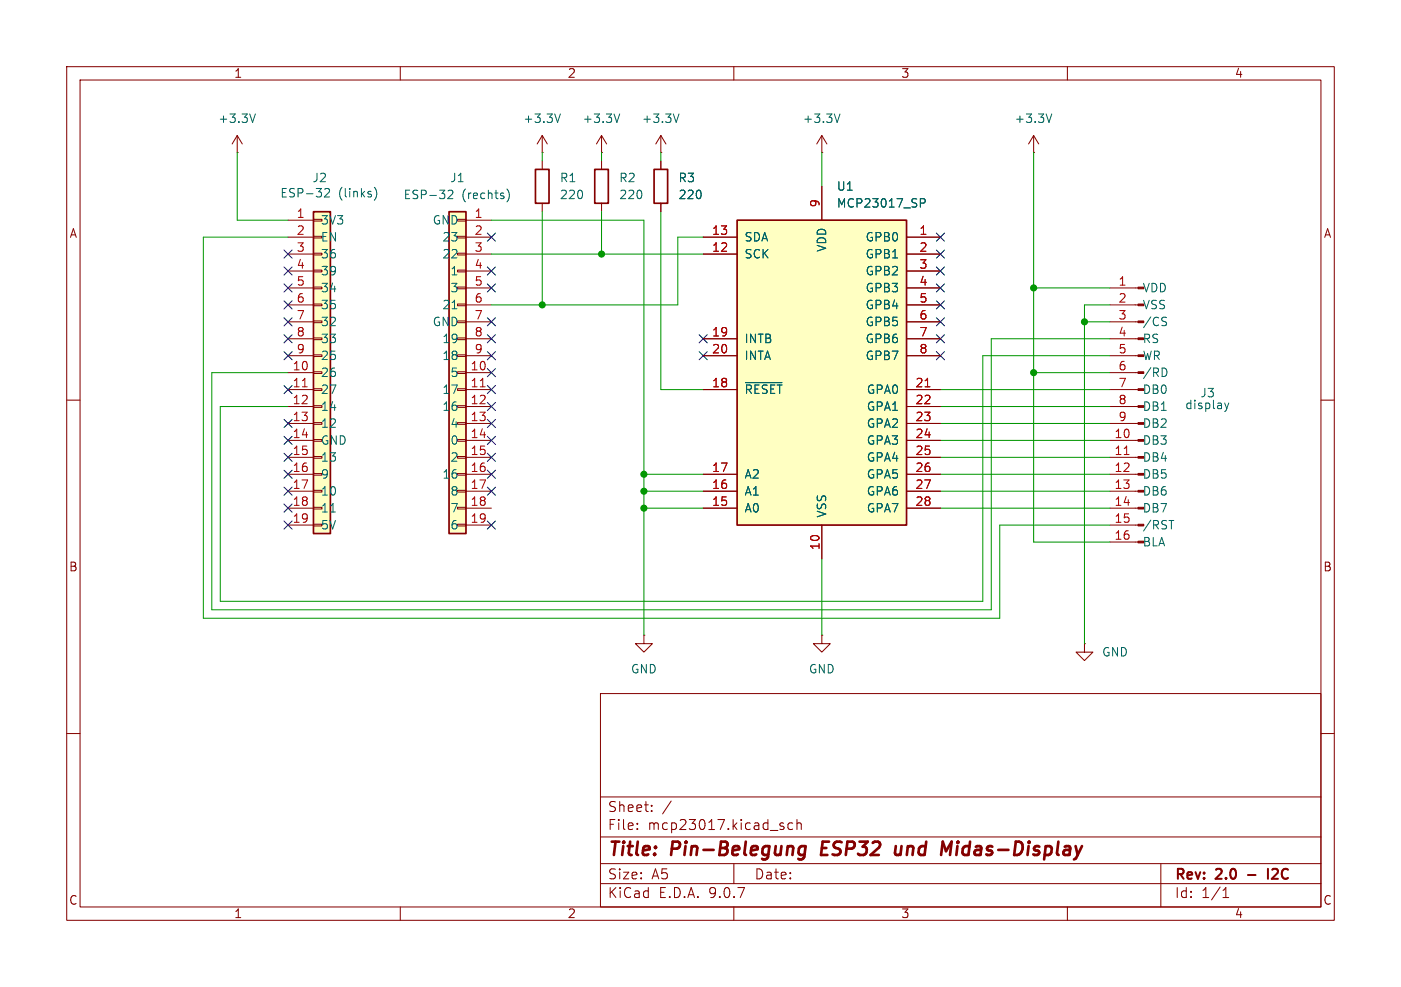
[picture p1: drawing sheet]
(kicad_sch
 (version 20250114)
 (generator "eeschema")
 (generator_version "9.0")
 (paper "A5")
 (title_block
  (title "Pin-Belegung ESP32 und Midas-Display")
  (rev "2.0 - I2C"))
 (lib_symbols
  (symbol "Device:R"
   (pin_numbers (hide yes))
   (pin_names
    (offset 0)) (exclude_from_sim no) (in_bom yes) (on_board yes)
   (property "Reference" "R" (at 2.032 0 90) (effects (font (size 1.27 1.27))))
   (property "Value" "R" (at 0 0 90) (effects (font (size 1.27 1.27))))
   (property "Footprint" "" (at -1.778 0 90) (effects (font (size 1.27 1.27)) (hide yes)))
   (property "Datasheet" "~" (at 0 0 0) (effects (font (size 1.27 1.27)) (hide yes)))
   (property "Description" "Resistor" (at 0 0 0) (effects (font (size 1.27 1.27)) (hide yes)))
   (symbol "R_0_1"
    (rectangle (start -1.016 -2.54) (end 1.016 2.54) (stroke (width 0.254) (type default)) (fill (type none))))
   (symbol "R_1_1"
    (pin passive line (at 0 3.81 270) (length 1.27) (name "~" (effects (font (size 1.27 1.27)))) (number "1" (effects (font (size 1.27 1.27)))))
    (pin passive line (at 0 -3.81 90) (length 1.27) (name "~" (effects (font (size 1.27 1.27)))) (number "2" (effects (font (size 1.27 1.27))))))
   (embedded_fonts no))
  (symbol "Interface_Expansion:MCP23017_SP"
   (pin_names
    (offset 1.016)) (exclude_from_sim no) (in_bom yes) (on_board yes)
   (property "Reference" "U" (at -11.43 24.13 0) (effects (font (size 1.27 1.27))))
   (property "Value" "MCP23017_SP" (at 0 0 0) (effects (font (size 1.27 1.27))))
   (property "Footprint" "Package_DIP:DIP-28_W7.62mm" (at 5.08 -25.4 0) (effects (font (size 1.27 1.27)) (justify left) (hide yes)))
   (property "Datasheet" "https://ww1.microchip.com/downloads/aemDocuments/documents/APID/ProductDocuments/DataSheets/MCP23017-Data-Sheet-DS20001952.pdf" (at 5.08 -27.94 0) (effects (font (size 1.27 1.27)) (justify left) (hide yes)))
   (property "Description" "16-bit I/O expander, I2C, interrupts, w pull-ups, SPDIP-28" (at 0 0 0) (effects (font (size 1.27 1.27)) (hide yes)))
   (symbol "MCP23017_SP_0_1"
    (rectangle (start -12.7 22.86) (end 12.7 -22.86) (stroke (width 0.254) (type default)) (fill (type background))))
   (symbol "MCP23017_SP_1_1"
    (pin bidirectional line (at -17.78 20.32 0) (length 5.08) (name "SDA" (effects (font (size 1.27 1.27)))) (number "13" (effects (font (size 1.27 1.27)))))
    (pin input line (at -17.78 17.78 0) (length 5.08) (name "SCK" (effects (font (size 1.27 1.27)))) (number "12" (effects (font (size 1.27 1.27)))))
    (pin tri_state line (at -17.78 5.08 0) (length 5.08) (name "INTB" (effects (font (size 1.27 1.27)))) (number "19" (effects (font (size 1.27 1.27)))))
    (pin tri_state line (at -17.78 2.54 0) (length 5.08) (name "INTA" (effects (font (size 1.27 1.27)))) (number "20" (effects (font (size 1.27 1.27)))))
    (pin input line (at -17.78 -2.54 0) (length 5.08) (name "~{RESET}" (effects (font (size 1.27 1.27)))) (number "18" (effects (font (size 1.27 1.27)))))
    (pin input line (at -17.78 -15.24 0) (length 5.08) (name "A2" (effects (font (size 1.27 1.27)))) (number "17" (effects (font (size 1.27 1.27)))))
    (pin input line (at -17.78 -17.78 0) (length 5.08) (name "A1" (effects (font (size 1.27 1.27)))) (number "16" (effects (font (size 1.27 1.27)))))
    (pin input line (at -17.78 -20.32 0) (length 5.08) (name "A0" (effects (font (size 1.27 1.27)))) (number "15" (effects (font (size 1.27 1.27)))))
    (pin no_connect line (at -12.7 15.24 0) (length 5.08) (hide yes) (name "NC" (effects (font (size 1.27 1.27)))) (number "11" (effects (font (size 1.27 1.27)))))
    (pin no_connect line (at -12.7 12.7 0) (length 5.08) (hide yes) (name "NC" (effects (font (size 1.27 1.27)))) (number "14" (effects (font (size 1.27 1.27)))))
    (pin power_in line (at 0 27.94 270) (length 5.08) (name "VDD" (effects (font (size 1.27 1.27)))) (number "9" (effects (font (size 1.27 1.27)))))
    (pin power_in line (at 0 -27.94 90) (length 5.08) (name "VSS" (effects (font (size 1.27 1.27)))) (number "10" (effects (font (size 1.27 1.27)))))
    (pin bidirectional line (at 17.78 20.32 180) (length 5.08) (name "GPB0" (effects (font (size 1.27 1.27)))) (number "1" (effects (font (size 1.27 1.27)))))
    (pin bidirectional line (at 17.78 17.78 180) (length 5.08) (name "GPB1" (effects (font (size 1.27 1.27)))) (number "2" (effects (font (size 1.27 1.27)))))
    (pin bidirectional line (at 17.78 15.24 180) (length 5.08) (name "GPB2" (effects (font (size 1.27 1.27)))) (number "3" (effects (font (size 1.27 1.27)))))
    (pin bidirectional line (at 17.78 12.7 180) (length 5.08) (name "GPB3" (effects (font (size 1.27 1.27)))) (number "4" (effects (font (size 1.27 1.27)))))
    (pin bidirectional line (at 17.78 10.16 180) (length 5.08) (name "GPB4" (effects (font (size 1.27 1.27)))) (number "5" (effects (font (size 1.27 1.27)))))
    (pin bidirectional line (at 17.78 7.62 180) (length 5.08) (name "GPB5" (effects (font (size 1.27 1.27)))) (number "6" (effects (font (size 1.27 1.27)))))
    (pin bidirectional line (at 17.78 5.08 180) (length 5.08) (name "GPB6" (effects (font (size 1.27 1.27)))) (number "7" (effects (font (size 1.27 1.27)))))
    (pin output line (at 17.78 2.54 180) (length 5.08) (name "GPB7" (effects (font (size 1.27 1.27)))) (number "8" (effects (font (size 1.27 1.27)))))
    (pin bidirectional line (at 17.78 -2.54 180) (length 5.08) (name "GPA0" (effects (font (size 1.27 1.27)))) (number "21" (effects (font (size 1.27 1.27)))))
    (pin bidirectional line (at 17.78 -5.08 180) (length 5.08) (name "GPA1" (effects (font (size 1.27 1.27)))) (number "22" (effects (font (size 1.27 1.27)))))
    (pin bidirectional line (at 17.78 -7.62 180) (length 5.08) (name "GPA2" (effects (font (size 1.27 1.27)))) (number "23" (effects (font (size 1.27 1.27)))))
    (pin bidirectional line (at 17.78 -10.16 180) (length 5.08) (name "GPA3" (effects (font (size 1.27 1.27)))) (number "24" (effects (font (size 1.27 1.27)))))
    (pin bidirectional line (at 17.78 -12.7 180) (length 5.08) (name "GPA4" (effects (font (size 1.27 1.27)))) (number "25" (effects (font (size 1.27 1.27)))))
    (pin bidirectional line (at 17.78 -15.24 180) (length 5.08) (name "GPA5" (effects (font (size 1.27 1.27)))) (number "26" (effects (font (size 1.27 1.27)))))
    (pin bidirectional line (at 17.78 -17.78 180) (length 5.08) (name "GPA6" (effects (font (size 1.27 1.27)))) (number "27" (effects (font (size 1.27 1.27)))))
    (pin output line (at 17.78 -20.32 180) (length 5.08) (name "GPA7" (effects (font (size 1.27 1.27)))) (number "28" (effects (font (size 1.27 1.27))))))
   (embedded_fonts no))
  (symbol "esp-links:Conn_01x19"
   (pin_names
    (offset 1.016)) (exclude_from_sim no) (in_bom yes) (on_board yes)
   (property "Reference" "J" (at 0 25.4 0) (effects (font (size 1.27 1.27))))
   (property "Value" "Conn_01x19" (at 0 -25.4 0) (effects (font (size 1.27 1.27))))
   (property "Footprint" "" (at 0 0 0) (effects (font (size 1.27 1.27)) (hide yes)))
   (property "Datasheet" "~" (at 0 0 0) (effects (font (size 1.27 1.27)) (hide yes)))
   (property "Description" "Generic connector, single row, 01x19, script generated (kicad-library-utils/schlib/autogen/connector/)" (at 0 0 0) (effects (font (size 1.27 1.27)) (hide yes)))
   (symbol "Conn_01x19_1_1"
    (rectangle (start 1.27 24.13) (end -1.27 -24.13) (stroke (width 0.254) (type default)) (fill (type background)))
    (rectangle (start 1.27 22.987) (end 0 22.733) (stroke (width 0.1524) (type default)) (fill (type none)))
    (rectangle (start 1.27 20.447) (end 0 20.193) (stroke (width 0.1524) (type default)) (fill (type none)))
    (rectangle (start 1.27 17.907) (end 0 17.653) (stroke (width 0.1524) (type default)) (fill (type none)))
    (rectangle (start 1.27 15.367) (end 0 15.113) (stroke (width 0.1524) (type default)) (fill (type none)))
    (rectangle (start 1.27 12.827) (end 0 12.573) (stroke (width 0.1524) (type default)) (fill (type none)))
    (rectangle (start 1.27 10.287) (end 0 10.033) (stroke (width 0.1524) (type default)) (fill (type none)))
    (rectangle (start 1.27 7.747) (end 0 7.493) (stroke (width 0.1524) (type default)) (fill (type none)))
    (rectangle (start 1.27 5.207) (end 0 4.953) (stroke (width 0.1524) (type default)) (fill (type none)))
    (rectangle (start 1.27 2.667) (end 0 2.413) (stroke (width 0.1524) (type default)) (fill (type none)))
    (rectangle (start 1.27 0.127) (end 0 -0.127) (stroke (width 0.1524) (type default)) (fill (type none)))
    (rectangle (start 1.27 -2.413) (end 0 -2.667) (stroke (width 0.1524) (type default)) (fill (type none)))
    (rectangle (start 1.27 -4.953) (end 0 -5.207) (stroke (width 0.1524) (type default)) (fill (type none)))
    (rectangle (start 1.27 -7.493) (end 0 -7.747) (stroke (width 0.1524) (type default)) (fill (type none)))
    (rectangle (start 1.27 -10.033) (end 0 -10.287) (stroke (width 0.1524) (type default)) (fill (type none)))
    (rectangle (start 1.27 -12.573) (end 0 -12.827) (stroke (width 0.1524) (type default)) (fill (type none)))
    (rectangle (start 1.27 -15.113) (end 0 -15.367) (stroke (width 0.1524) (type default)) (fill (type none)))
    (rectangle (start 1.27 -17.653) (end 0 -17.907) (stroke (width 0.1524) (type default)) (fill (type none)))
    (rectangle (start 1.27 -20.193) (end 0 -20.447) (stroke (width 0.1524) (type default)) (fill (type none)))
    (rectangle (start 1.27 -22.733) (end 0 -22.987) (stroke (width 0.1524) (type default)) (fill (type none)))
    (pin passive line (at 5.08 22.86 180) (length 3.81) (name "GND" (effects (font (size 1.27 1.27)))) (number "1" (effects (font (size 1.27 1.27)))))
    (pin passive line (at 5.08 20.32 180) (length 3.81) (name "23" (effects (font (size 1.27 1.27)))) (number "2" (effects (font (size 1.27 1.27)))))
    (pin passive line (at 5.08 17.78 180) (length 3.81) (name "22" (effects (font (size 1.27 1.27)))) (number "3" (effects (font (size 1.27 1.27)))))
    (pin passive line (at 5.08 15.24 180) (length 3.81) (name "1" (effects (font (size 1.27 1.27)))) (number "4" (effects (font (size 1.27 1.27)))))
    (pin passive line (at 5.08 12.7 180) (length 3.81) (name "3" (effects (font (size 1.27 1.27)))) (number "5" (effects (font (size 1.27 1.27)))))
    (pin passive line (at 5.08 10.16 180) (length 3.81) (name "21" (effects (font (size 1.27 1.27)))) (number "6" (effects (font (size 1.27 1.27)))))
    (pin passive line (at 5.08 7.62 180) (length 3.81) (name "GND" (effects (font (size 1.27 1.27)))) (number "7" (effects (font (size 1.27 1.27)))))
    (pin passive line (at 5.08 5.08 180) (length 3.81) (name "19" (effects (font (size 1.27 1.27)))) (number "8" (effects (font (size 1.27 1.27)))))
    (pin passive line (at 5.08 2.54 180) (length 3.81) (name "18" (effects (font (size 1.27 1.27)))) (number "9" (effects (font (size 1.27 1.27)))))
    (pin passive line (at 5.08 0 180) (length 3.81) (name "5" (effects (font (size 1.27 1.27)))) (number "10" (effects (font (size 1.27 1.27)))))
    (pin passive line (at 5.08 -2.54 180) (length 3.81) (name "17" (effects (font (size 1.27 1.27)))) (number "11" (effects (font (size 1.27 1.27)))))
    (pin passive line (at 5.08 -5.08 180) (length 3.81) (name "16" (effects (font (size 1.27 1.27)))) (number "12" (effects (font (size 1.27 1.27)))))
    (pin passive line (at 5.08 -7.62 180) (length 3.81) (name "4" (effects (font (size 1.27 1.27)))) (number "13" (effects (font (size 1.27 1.27)))))
    (pin passive line (at 5.08 -10.16 180) (length 3.81) (name "0" (effects (font (size 1.27 1.27)))) (number "14" (effects (font (size 1.27 1.27)))))
    (pin passive line (at 5.08 -12.7 180) (length 3.81) (name "2" (effects (font (size 1.27 1.27)))) (number "15" (effects (font (size 1.27 1.27)))))
    (pin passive line (at 5.08 -15.24 180) (length 3.81) (name "16" (effects (font (size 1.27 1.27)))) (number "16" (effects (font (size 1.27 1.27)))))
    (pin passive line (at 5.08 -17.78 180) (length 3.81) (name "8" (effects (font (size 1.27 1.27)))) (number "17" (effects (font (size 1.27 1.27)))))
    (pin passive line (at 5.08 -20.32 180) (length 3.81) (name "7" (effects (font (size 1.27 1.27)))) (number "18" (effects (font (size 1.27 1.27)))))
    (pin passive line (at 5.08 -22.86 180) (length 3.81) (name "6" (effects (font (size 1.27 1.27)))) (number "19" (effects (font (size 1.27 1.27))))))
   (embedded_fonts no))
  (symbol "esp-rechts:Conn_01x19"
   (pin_names
    (offset 1.016)) (exclude_from_sim no) (in_bom yes) (on_board yes)
   (property "Reference" "J" (at 0 25.4 0) (effects (font (size 1.27 1.27))))
   (property "Value" "Conn_01x19" (at 0 -25.4 0) (effects (font (size 1.27 1.27))))
   (property "Footprint" "" (at 0 0 0) (effects (font (size 1.27 1.27)) (hide yes)))
   (property "Datasheet" "~" (at 0 0 0) (effects (font (size 1.27 1.27)) (hide yes)))
   (property "Description" "Generic connector, single row, 01x19, script generated (kicad-library-utils/schlib/autogen/connector/)" (at 0 0 0) (effects (font (size 1.27 1.27)) (hide yes)))
   (symbol "Conn_01x19_1_1"
    (rectangle (start -1.27 24.13) (end 1.27 -24.13) (stroke (width 0.254) (type default)) (fill (type background)))
    (rectangle (start -1.27 22.987) (end 0 22.733) (stroke (width 0.1524) (type default)) (fill (type none)))
    (rectangle (start -1.27 20.447) (end 0 20.193) (stroke (width 0.1524) (type default)) (fill (type none)))
    (rectangle (start -1.27 17.907) (end 0 17.653) (stroke (width 0.1524) (type default)) (fill (type none)))
    (rectangle (start -1.27 15.367) (end 0 15.113) (stroke (width 0.1524) (type default)) (fill (type none)))
    (rectangle (start -1.27 12.827) (end 0 12.573) (stroke (width 0.1524) (type default)) (fill (type none)))
    (rectangle (start -1.27 10.287) (end 0 10.033) (stroke (width 0.1524) (type default)) (fill (type none)))
    (rectangle (start -1.27 7.747) (end 0 7.493) (stroke (width 0.1524) (type default)) (fill (type none)))
    (rectangle (start -1.27 5.207) (end 0 4.953) (stroke (width 0.1524) (type default)) (fill (type none)))
    (rectangle (start -1.27 2.667) (end 0 2.413) (stroke (width 0.1524) (type default)) (fill (type none)))
    (rectangle (start -1.27 0.127) (end 0 -0.127) (stroke (width 0.1524) (type default)) (fill (type none)))
    (rectangle (start -1.27 -2.413) (end 0 -2.667) (stroke (width 0.1524) (type default)) (fill (type none)))
    (rectangle (start -1.27 -4.953) (end 0 -5.207) (stroke (width 0.1524) (type default)) (fill (type none)))
    (rectangle (start -1.27 -7.493) (end 0 -7.747) (stroke (width 0.1524) (type default)) (fill (type none)))
    (rectangle (start -1.27 -10.033) (end 0 -10.287) (stroke (width 0.1524) (type default)) (fill (type none)))
    (rectangle (start -1.27 -12.573) (end 0 -12.827) (stroke (width 0.1524) (type default)) (fill (type none)))
    (rectangle (start -1.27 -15.113) (end 0 -15.367) (stroke (width 0.1524) (type default)) (fill (type none)))
    (rectangle (start -1.27 -17.653) (end 0 -17.907) (stroke (width 0.1524) (type default)) (fill (type none)))
    (rectangle (start -1.27 -20.193) (end 0 -20.447) (stroke (width 0.1524) (type default)) (fill (type none)))
    (rectangle (start -1.27 -22.733) (end 0 -22.987) (stroke (width 0.1524) (type default)) (fill (type none)))
    (pin passive line (at -5.08 22.86 0) (length 3.81) (name "3V3" (effects (font (size 1.27 1.27)))) (number "1" (effects (font (size 1.27 1.27)))))
    (pin passive line (at -5.08 20.32 0) (length 3.81) (name "EN" (effects (font (size 1.27 1.27)))) (number "2" (effects (font (size 1.27 1.27)))))
    (pin passive line (at -5.08 17.78 0) (length 3.81) (name "36" (effects (font (size 1.27 1.27)))) (number "3" (effects (font (size 1.27 1.27)))))
    (pin passive line (at -5.08 15.24 0) (length 3.81) (name "39" (effects (font (size 1.27 1.27)))) (number "4" (effects (font (size 1.27 1.27)))))
    (pin passive line (at -5.08 12.7 0) (length 3.81) (name "34" (effects (font (size 1.27 1.27)))) (number "5" (effects (font (size 1.27 1.27)))))
    (pin passive line (at -5.08 10.16 0) (length 3.81) (name "35" (effects (font (size 1.27 1.27)))) (number "6" (effects (font (size 1.27 1.27)))))
    (pin passive line (at -5.08 7.62 0) (length 3.81) (name "32" (effects (font (size 1.27 1.27)))) (number "7" (effects (font (size 1.27 1.27)))))
    (pin passive line (at -5.08 5.08 0) (length 3.81) (name "33" (effects (font (size 1.27 1.27)))) (number "8" (effects (font (size 1.27 1.27)))))
    (pin passive line (at -5.08 2.54 0) (length 3.81) (name "25" (effects (font (size 1.27 1.27)))) (number "9" (effects (font (size 1.27 1.27)))))
    (pin passive line (at -5.08 0 0) (length 3.81) (name "26" (effects (font (size 1.27 1.27)))) (number "10" (effects (font (size 1.27 1.27)))))
    (pin passive line (at -5.08 -2.54 0) (length 3.81) (name "27" (effects (font (size 1.27 1.27)))) (number "11" (effects (font (size 1.27 1.27)))))
    (pin passive line (at -5.08 -5.08 0) (length 3.81) (name "14" (effects (font (size 1.27 1.27)))) (number "12" (effects (font (size 1.27 1.27)))))
    (pin passive line (at -5.08 -7.62 0) (length 3.81) (name "12" (effects (font (size 1.27 1.27)))) (number "13" (effects (font (size 1.27 1.27)))))
    (pin passive line (at -5.08 -10.16 0) (length 3.81) (name "GND" (effects (font (size 1.27 1.27)))) (number "14" (effects (font (size 1.27 1.27)))))
    (pin passive line (at -5.08 -12.7 0) (length 3.81) (name "13" (effects (font (size 1.27 1.27)))) (number "15" (effects (font (size 1.27 1.27)))))
    (pin passive line (at -5.08 -15.24 0) (length 3.81) (name "9" (effects (font (size 1.27 1.27)))) (number "16" (effects (font (size 1.27 1.27)))))
    (pin passive line (at -5.08 -17.78 0) (length 3.81) (name "10" (effects (font (size 1.27 1.27)))) (number "17" (effects (font (size 1.27 1.27)))))
    (pin passive line (at -5.08 -20.32 0) (length 3.81) (name "11" (effects (font (size 1.27 1.27)))) (number "18" (effects (font (size 1.27 1.27)))))
    (pin passive line (at -5.08 -22.86 0) (length 3.81) (name "5V" (effects (font (size 1.27 1.27)))) (number "19" (effects (font (size 1.27 1.27))))))
   (embedded_fonts no))
  (symbol "pins:display"
   (pin_names
    (offset 1.016)) (exclude_from_sim no) (in_bom yes) (on_board yes)
   (property "Reference" "J" (at 0 20.32 0) (effects (font (size 1.27 1.27))))
   (property "Value" "display" (at 0 -22.86 0) (effects (font (size 1.27 1.27))))
   (property "Footprint" "" (at 0 0 0) (effects (font (size 1.27 1.27)) (hide yes)))
   (property "Datasheet" "~" (at 0 0 0) (effects (font (size 1.27 1.27)) (hide yes)))
   (property "Description" "Generic connector, single row, 01x16, script generated" (at 0 0 0) (effects (font (size 1.27 1.27)) (hide yes)))
   (property "ki_locked" "" (at 0 0 0) (effects (font (size 1.27 1.27))))
   (symbol "display_1_1"
    (rectangle (start 0.8636 17.907) (end 0 17.653) (stroke (width 0.1524) (type default)) (fill (type outline)))
    (rectangle (start 0.8636 15.367) (end 0 15.113) (stroke (width 0.1524) (type default)) (fill (type outline)))
    (rectangle (start 0.8636 12.827) (end 0 12.573) (stroke (width 0.1524) (type default)) (fill (type outline)))
    (rectangle (start 0.8636 10.287) (end 0 10.033) (stroke (width 0.1524) (type default)) (fill (type outline)))
    (rectangle (start 0.8636 7.747) (end 0 7.493) (stroke (width 0.1524) (type default)) (fill (type outline)))
    (rectangle (start 0.8636 5.207) (end 0 4.953) (stroke (width 0.1524) (type default)) (fill (type outline)))
    (rectangle (start 0.8636 2.667) (end 0 2.413) (stroke (width 0.1524) (type default)) (fill (type outline)))
    (rectangle (start 0.8636 0.127) (end 0 -0.127) (stroke (width 0.1524) (type default)) (fill (type outline)))
    (rectangle (start 0.8636 -2.413) (end 0 -2.667) (stroke (width 0.1524) (type default)) (fill (type outline)))
    (rectangle (start 0.8636 -4.953) (end 0 -5.207) (stroke (width 0.1524) (type default)) (fill (type outline)))
    (rectangle (start 0.8636 -7.493) (end 0 -7.747) (stroke (width 0.1524) (type default)) (fill (type outline)))
    (rectangle (start 0.8636 -10.033) (end 0 -10.287) (stroke (width 0.1524) (type default)) (fill (type outline)))
    (rectangle (start 0.8636 -12.573) (end 0 -12.827) (stroke (width 0.1524) (type default)) (fill (type outline)))
    (rectangle (start 0.8636 -15.113) (end 0 -15.367) (stroke (width 0.1524) (type default)) (fill (type outline)))
    (rectangle (start 0.8636 -17.653) (end 0 -17.907) (stroke (width 0.1524) (type default)) (fill (type outline)))
    (rectangle (start 0.8636 -20.193) (end 0 -20.447) (stroke (width 0.1524) (type default)) (fill (type outline)))
    (polyline (pts (xy 1.27 17.78) (xy 0.8636 17.78)) (stroke (width 0.1524) (type default)) (fill (type none)))
    (polyline (pts (xy 1.27 15.24) (xy 0.8636 15.24)) (stroke (width 0.1524) (type default)) (fill (type none)))
    (polyline (pts (xy 1.27 12.7) (xy 0.8636 12.7)) (stroke (width 0.1524) (type default)) (fill (type none)))
    (polyline (pts (xy 1.27 10.16) (xy 0.8636 10.16)) (stroke (width 0.1524) (type default)) (fill (type none)))
    (polyline (pts (xy 1.27 7.62) (xy 0.8636 7.62)) (stroke (width 0.1524) (type default)) (fill (type none)))
    (polyline (pts (xy 1.27 5.08) (xy 0.8636 5.08)) (stroke (width 0.1524) (type default)) (fill (type none)))
    (polyline (pts (xy 1.27 2.54) (xy 0.8636 2.54)) (stroke (width 0.1524) (type default)) (fill (type none)))
    (polyline (pts (xy 1.27 0) (xy 0.8636 0)) (stroke (width 0.1524) (type default)) (fill (type none)))
    (polyline (pts (xy 1.27 -2.54) (xy 0.8636 -2.54)) (stroke (width 0.1524) (type default)) (fill (type none)))
    (polyline (pts (xy 1.27 -5.08) (xy 0.8636 -5.08)) (stroke (width 0.1524) (type default)) (fill (type none)))
    (polyline (pts (xy 1.27 -7.62) (xy 0.8636 -7.62)) (stroke (width 0.1524) (type default)) (fill (type none)))
    (polyline (pts (xy 1.27 -10.16) (xy 0.8636 -10.16)) (stroke (width 0.1524) (type default)) (fill (type none)))
    (polyline (pts (xy 1.27 -12.7) (xy 0.8636 -12.7)) (stroke (width 0.1524) (type default)) (fill (type none)))
    (polyline (pts (xy 1.27 -15.24) (xy 0.8636 -15.24)) (stroke (width 0.1524) (type default)) (fill (type none)))
    (polyline (pts (xy 1.27 -17.78) (xy 0.8636 -17.78)) (stroke (width 0.1524) (type default)) (fill (type none)))
    (polyline (pts (xy 1.27 -20.32) (xy 0.8636 -20.32)) (stroke (width 0.1524) (type default)) (fill (type none)))
    (pin passive line (at 5.08 17.78 180) (length 3.81) (name "VDD" (effects (font (size 1.27 1.27)))) (number "1" (effects (font (size 1.27 1.27)))))
    (pin passive line (at 5.08 15.24 180) (length 3.81) (name "VSS" (effects (font (size 1.27 1.27)))) (number "2" (effects (font (size 1.27 1.27)))))
    (pin passive line (at 5.08 12.7 180) (length 3.81) (name "/CS" (effects (font (size 1.27 1.27)))) (number "3" (effects (font (size 1.27 1.27)))))
    (pin passive line (at 5.08 10.16 180) (length 3.81) (name "RS" (effects (font (size 1.27 1.27)))) (number "4" (effects (font (size 1.27 1.27)))))
    (pin passive line (at 5.08 7.62 180) (length 3.81) (name "WR" (effects (font (size 1.27 1.27)))) (number "5" (effects (font (size 1.27 1.27)))))
    (pin passive line (at 5.08 5.08 180) (length 3.81) (name "/RD" (effects (font (size 1.27 1.27)))) (number "6" (effects (font (size 1.27 1.27)))))
    (pin passive line (at 5.08 2.54 180) (length 3.81) (name "DB0" (effects (font (size 1.27 1.27)))) (number "7" (effects (font (size 1.27 1.27)))))
    (pin passive line (at 5.08 0 180) (length 3.81) (name "DB1" (effects (font (size 1.27 1.27)))) (number "8" (effects (font (size 1.27 1.27)))))
    (pin passive line (at 5.08 -2.54 180) (length 3.81) (name "DB2" (effects (font (size 1.27 1.27)))) (number "9" (effects (font (size 1.27 1.27)))))
    (pin passive line (at 5.08 -5.08 180) (length 3.81) (name "DB3" (effects (font (size 1.27 1.27)))) (number "10" (effects (font (size 1.27 1.27)))))
    (pin passive line (at 5.08 -7.62 180) (length 3.81) (name "DB4" (effects (font (size 1.27 1.27)))) (number "11" (effects (font (size 1.27 1.27)))))
    (pin passive line (at 5.08 -10.16 180) (length 3.81) (name "DB5" (effects (font (size 1.27 1.27)))) (number "12" (effects (font (size 1.27 1.27)))))
    (pin passive line (at 5.08 -12.7 180) (length 3.81) (name "DB6" (effects (font (size 1.27 1.27)))) (number "13" (effects (font (size 1.27 1.27)))))
    (pin passive line (at 5.08 -15.24 180) (length 3.81) (name "DB7" (effects (font (size 1.27 1.27)))) (number "14" (effects (font (size 1.27 1.27)))))
    (pin passive line (at 5.08 -17.78 180) (length 3.81) (name "/RST" (effects (font (size 1.27 1.27)))) (number "15" (effects (font (size 1.27 1.27)))))
    (pin passive line (at 5.08 -20.32 180) (length 3.81) (name "BLA" (effects (font (size 1.27 1.27)))) (number "16" (effects (font (size 1.27 1.27))))))
   (embedded_fonts no))
  (symbol "power:+3.3V"
   (power)
   (pin_numbers (hide yes))
   (pin_names
    (offset 0) (hide yes)) (exclude_from_sim no) (in_bom yes) (on_board yes)
   (property "Reference" "#PWR" (at 0 -3.81 0) (effects (font (size 1.27 1.27)) (hide yes)))
   (property "Value" "+3.3V" (at 0 3.556 0) (effects (font (size 1.27 1.27))))
   (property "Footprint" "" (at 0 0 0) (effects (font (size 1.27 1.27)) (hide yes)))
   (property "Datasheet" "" (at 0 0 0) (effects (font (size 1.27 1.27)) (hide yes)))
   (property "Description" "Power symbol creates a global label with name \"+3.3V\"" (at 0 0 0) (effects (font (size 1.27 1.27)) (hide yes)))
   (symbol "+3.3V_0_1"
    (polyline (pts (xy -0.762 1.27) (xy 0 2.54)) (stroke (width 0) (type default)) (fill (type none)))
    (polyline (pts (xy 0 2.54) (xy 0.762 1.27)) (stroke (width 0) (type default)) (fill (type none)))
    (polyline (pts (xy 0 0) (xy 0 2.54)) (stroke (width 0) (type default)) (fill (type none))))
   (symbol "+3.3V_1_1"
    (pin power_in line (at 0 0 90) (length 0) (name "~" (effects (font (size 1.27 1.27)))) (number "1" (effects (font (size 1.27 1.27))))))
   (embedded_fonts no))
  (symbol "power:GND"
   (power)
   (pin_numbers (hide yes))
   (pin_names
    (offset 0) (hide yes)) (exclude_from_sim no) (in_bom yes) (on_board yes)
   (property "Reference" "#PWR" (at 0 -6.35 0) (effects (font (size 1.27 1.27)) (hide yes)))
   (property "Value" "GND" (at 0 -3.81 0) (effects (font (size 1.27 1.27))))
   (property "Footprint" "" (at 0 0 0) (effects (font (size 1.27 1.27)) (hide yes)))
   (property "Datasheet" "" (at 0 0 0) (effects (font (size 1.27 1.27)) (hide yes)))
   (property "Description" "Power symbol creates a global label with name \"GND\" , ground" (at 0 0 0) (effects (font (size 1.27 1.27)) (hide yes)))
   (symbol "GND_0_1"
    (polyline (pts (xy 0 0) (xy 0 -1.27) (xy 1.27 -1.27) (xy 0 -2.54) (xy -1.27 -1.27) (xy 0 -1.27)) (stroke (width 0) (type default)) (fill (type none))))
   (symbol "GND_1_1"
    (pin power_in line (at 0 0 270) (length 0) (name "~" (effects (font (size 1.27 1.27)))) (number "1" (effects (font (size 1.27 1.27))))))
   (embedded_fonts no)))
 (junction
  (at 96.52 73.66)
  (diameter 0)
  (color 0 0 0 0))
 (junction
  (at 154.94 55.88)
  (diameter 0)
  (color 0 0 0 0))
 (junction
  (at 90.17 38.1)
  (diameter 0)
  (color 0 0 0 0))
 (junction
  (at 96.52 71.12)
  (diameter 0)
  (color 0 0 0 0))
 (junction
  (at 96.52 76.2)
  (diameter 0)
  (color 0 0 0 0))
 (junction
  (at 81.28 45.72)
  (diameter 0)
  (color 0 0 0 0))
 (junction
  (at 154.94 43.18)
  (diameter 0)
  (color 0 0 0 0))
 (junction
  (at 162.56 48.26)
  (diameter 0)
  (color 0 0 0 0))
 (no_connect
  (at 73.66 55.88))
 (no_connect
  (at 73.66 63.5))
 (no_connect
  (at 73.66 78.74))
 (no_connect
  (at 140.97 43.18))
 (no_connect
  (at 43.18 71.12))
 (no_connect
  (at 43.18 50.8))
 (no_connect
  (at 140.97 50.8))
 (no_connect
  (at 43.18 45.72))
 (no_connect
  (at 43.18 40.64))
 (no_connect
  (at 105.41 53.34))
 (no_connect
  (at 73.66 58.42))
 (no_connect
  (at 73.66 71.12))
 (no_connect
  (at 73.66 66.04))
 (no_connect
  (at 43.18 58.42))
 (no_connect
  (at 43.18 48.26))
 (no_connect
  (at 73.66 35.56))
 (no_connect
  (at 140.97 35.56))
 (no_connect
  (at 140.97 48.26))
 (no_connect
  (at 73.66 68.58))
 (no_connect
  (at 140.97 38.1))
 (no_connect
  (at 43.18 76.2))
 (no_connect
  (at 43.18 38.1))
 (no_connect
  (at 73.66 53.34))
 (no_connect
  (at 43.18 73.66))
 (no_connect
  (at 43.18 43.18))
 (no_connect
  (at 43.18 53.34))
 (no_connect
  (at 140.97 45.72))
 (no_connect
  (at 140.97 53.34))
 (no_connect
  (at 73.66 73.66))
 (no_connect
  (at 73.66 48.26))
 (no_connect
  (at 43.18 63.5))
 (no_connect
  (at 43.18 66.04))
 (no_connect
  (at 105.41 50.8))
 (no_connect
  (at 73.66 43.18))
 (no_connect
  (at 43.18 78.74))
 (no_connect
  (at 140.97 40.64))
 (no_connect
  (at 73.66 40.64))
 (no_connect
  (at 43.18 68.58))
 (no_connect
  (at 73.66 50.8))
 (no_connect
  (at 73.66 60.96))
 (wire
  (pts (xy 140.97 60.96) (xy 166.37 60.96))
  (stroke (width 0) (type default)))
 (wire
  (pts (xy 162.56 45.72) (xy 166.37 45.72))
  (stroke (width 0) (type default)))
 (wire
  (pts (xy 99.06 31.75) (xy 99.06 58.42))
  (stroke (width 0) (type default)))
 (wire
  (pts (xy 96.52 73.66) (xy 96.52 76.2))
  (stroke (width 0) (type default)))
 (wire
  (pts (xy 154.94 55.88) (xy 154.94 81.28))
  (stroke (width 0) (type default)))
 (wire
  (pts (xy 154.94 43.18) (xy 154.94 22.86))
  (stroke (width 0) (type default)))
 (wire
  (pts (xy 90.17 38.1) (xy 105.41 38.1))
  (stroke (width 0) (type default)))
 (wire
  (pts (xy 140.97 66.04) (xy 166.37 66.04))
  (stroke (width 0) (type default)))
 (wire
  (pts (xy 101.6 35.56) (xy 105.41 35.56))
  (stroke (width 0) (type default)))
 (wire
  (pts (xy 35.56 22.86) (xy 35.56 33.02))
  (stroke (width 0) (type default)))
 (wire
  (pts (xy 43.18 60.96) (xy 33.02 60.96))
  (stroke (width 0) (type default)))
 (wire
  (pts (xy 96.52 76.2) (xy 96.52 95.25))
  (stroke (width 0) (type default)))
 (wire
  (pts (xy 96.52 33.02) (xy 73.66 33.02))
  (stroke (width 0) (type default)))
 (wire
  (pts (xy 96.52 71.12) (xy 96.52 73.66))
  (stroke (width 0) (type default)))
 (wire
  (pts (xy 30.48 35.56) (xy 43.18 35.56))
  (stroke (width 0) (type default)))
 (wire
  (pts (xy 81.28 31.75) (xy 81.28 45.72))
  (stroke (width 0) (type default)))
 (wire
  (pts (xy 148.59 50.8) (xy 148.59 91.44))
  (stroke (width 0) (type default)))
 (wire
  (pts (xy 166.37 78.74) (xy 149.86 78.74))
  (stroke (width 0) (type default)))
 (wire
  (pts (xy 147.32 53.34) (xy 147.32 90.17))
  (stroke (width 0) (type default)))
 (wire
  (pts (xy 101.6 45.72) (xy 101.6 35.56))
  (stroke (width 0) (type default)))
 (wire
  (pts (xy 33.02 60.96) (xy 33.02 90.17))
  (stroke (width 0) (type default)))
 (wire
  (pts (xy 140.97 73.66) (xy 166.37 73.66))
  (stroke (width 0) (type default)))
 (wire
  (pts (xy 123.19 83.82) (xy 123.19 95.25))
  (stroke (width 0) (type default)))
 (wire
  (pts (xy 154.94 43.18) (xy 154.94 55.88))
  (stroke (width 0) (type default)))
 (wire
  (pts (xy 73.66 45.72) (xy 81.28 45.72))
  (stroke (width 0) (type default)))
 (wire
  (pts (xy 31.75 55.88) (xy 31.75 91.44))
  (stroke (width 0) (type default)))
 (wire
  (pts (xy 123.19 22.86) (xy 123.19 27.94))
  (stroke (width 0) (type default)))
 (wire
  (pts (xy 166.37 43.18) (xy 154.94 43.18))
  (stroke (width 0) (type default)))
 (wire
  (pts (xy 140.97 76.2) (xy 166.37 76.2))
  (stroke (width 0) (type default)))
 (wire
  (pts (xy 140.97 68.58) (xy 166.37 68.58))
  (stroke (width 0) (type default)))
 (wire
  (pts (xy 30.48 92.71) (xy 30.48 35.56))
  (stroke (width 0) (type default)))
 (wire
  (pts (xy 96.52 71.12) (xy 96.52 33.02))
  (stroke (width 0) (type default)))
 (wire
  (pts (xy 166.37 50.8) (xy 148.59 50.8))
  (stroke (width 0) (type default)))
 (wire
  (pts (xy 149.86 78.74) (xy 149.86 92.71))
  (stroke (width 0) (type default)))
 (wire
  (pts (xy 162.56 48.26) (xy 166.37 48.26))
  (stroke (width 0) (type default)))
 (wire
  (pts (xy 149.86 92.71) (xy 30.48 92.71))
  (stroke (width 0) (type default)))
 (wire
  (pts (xy 140.97 58.42) (xy 166.37 58.42))
  (stroke (width 0) (type default)))
 (wire
  (pts (xy 154.94 81.28) (xy 166.37 81.28))
  (stroke (width 0) (type default)))
 (wire
  (pts (xy 140.97 63.5) (xy 166.37 63.5))
  (stroke (width 0) (type default)))
 (wire
  (pts (xy 81.28 22.86) (xy 81.28 24.13))
  (stroke (width 0) (type default)))
 (wire
  (pts (xy 105.41 76.2) (xy 96.52 76.2))
  (stroke (width 0) (type default)))
 (wire
  (pts (xy 99.06 22.86) (xy 99.06 24.13))
  (stroke (width 0) (type default)))
 (wire
  (pts (xy 162.56 48.26) (xy 162.56 45.72))
  (stroke (width 0) (type default)))
 (wire
  (pts (xy 43.18 55.88) (xy 31.75 55.88))
  (stroke (width 0) (type default)))
 (wire
  (pts (xy 105.41 71.12) (xy 96.52 71.12))
  (stroke (width 0) (type default)))
 (wire
  (pts (xy 81.28 45.72) (xy 101.6 45.72))
  (stroke (width 0) (type default)))
 (wire
  (pts (xy 166.37 53.34) (xy 147.32 53.34))
  (stroke (width 0) (type default)))
 (wire
  (pts (xy 35.56 33.02) (xy 43.18 33.02))
  (stroke (width 0) (type default)))
 (wire
  (pts (xy 90.17 31.75) (xy 90.17 38.1))
  (stroke (width 0) (type default)))
 (wire
  (pts (xy 31.75 91.44) (xy 148.59 91.44))
  (stroke (width 0) (type default)))
 (wire
  (pts (xy 140.97 71.12) (xy 166.37 71.12))
  (stroke (width 0) (type default)))
 (wire
  (pts (xy 33.02 90.17) (xy 147.32 90.17))
  (stroke (width 0) (type default)))
 (wire
  (pts (xy 99.06 58.42) (xy 105.41 58.42))
  (stroke (width 0) (type default)))
 (wire
  (pts (xy 73.66 38.1) (xy 90.17 38.1))
  (stroke (width 0) (type default)))
 (wire
  (pts (xy 162.56 96.52) (xy 162.56 48.26))
  (stroke (width 0) (type default)))
 (wire
  (pts (xy 154.94 55.88) (xy 166.37 55.88))
  (stroke (width 0) (type default)))
 (wire
  (pts (xy 105.41 73.66) (xy 96.52 73.66))
  (stroke (width 0) (type default)))
 (wire
  (pts (xy 90.17 22.86) (xy 90.17 24.13))
  (stroke (width 0) (type default)))
 (symbol
  (lib_id "Device:R")
  (at 90.17 27.94 0)
  (unit 1)
  (exclude_from_sim no)
  (in_bom yes)
  (on_board yes)
  (dnp no)
  (fields_autoplaced yes)
  (property "Reference" "R2" (at 92.71 26.6699 0) (effects (font (size 1.27 1.27)) (justify left)))
  (property "Value" "220" (at 92.71 29.2099 0) (effects (font (size 1.27 1.27)) (justify left)))
  (property "Footprint" "Resistor_THT:R_Axial_DIN0309_L9.0mm_D3.2mm_P15.24mm_Horizontal" (at 88.392 27.94 90) (effects (font (size 1.27 1.27)) (hide yes)))
  (property "Datasheet" "~" (at 90.17 27.94 0) (effects (font (size 1.27 1.27)) (hide yes)))
  (property "Description" "Resistor" (at 90.17 27.94 0) (effects (font (size 1.27 1.27)) (hide yes)))
  (pin "2")
  (pin "1"))
 (symbol
  (lib_id "pins:display")
  (at 171.45 60.96 0)
  (mirror y)
  (unit 1)
  (exclude_from_sim no)
  (in_bom yes)
  (on_board yes)
  (dnp no)
  (property "Reference" "J3" (at 179.832 58.928 0) (effects (font (size 1.27 1.27)) (justify right)))
  (property "Value" "display" (at 177.546 60.706 0) (effects (font (size 1.27 1.27)) (justify right)))
  (property "Footprint" "Connector_PinSocket_2.54mm:PinSocket_1x16_P2.54mm_Vertical" (at 171.45 60.96 0) (effects (font (size 1.27 1.27)) (hide yes)))
  (property "Datasheet" "~" (at 171.45 60.96 0) (effects (font (size 1.27 1.27)) (hide yes)))
  (property "Description" "Generic connector, single row, 01x16, script generated" (at 171.45 60.96 0) (effects (font (size 1.27 1.27)) (hide yes)))
  (pin "10")
  (pin "14")
  (pin "7")
  (pin "13")
  (pin "15")
  (pin "16")
  (pin "8")
  (pin "11")
  (pin "12")
  (pin "6")
  (pin "9")
  (pin "5")
  (pin "1")
  (pin "2")
  (pin "3")
  (pin "4"))
 (symbol
  (lib_id "power:GND")
  (at 123.19 95.25 0)
  (unit 1)
  (exclude_from_sim no)
  (in_bom yes)
  (on_board yes)
  (dnp no)
  (fields_autoplaced yes)
  (property "Reference" "#PWR04" (at 123.19 101.6 0) (effects (font (size 1.27 1.27)) (hide yes)))
  (property "Value" "GND" (at 123.19 100.33 0) (effects (font (size 1.27 1.27))))
  (property "Footprint" "" (at 123.19 95.25 0) (effects (font (size 1.27 1.27)) (hide yes)))
  (property "Datasheet" "" (at 123.19 95.25 0) (effects (font (size 1.27 1.27)) (hide yes)))
  (property "Description" "Power symbol creates a global label with name \"GND\" , ground" (at 123.19 95.25 0) (effects (font (size 1.27 1.27)) (hide yes)))
  (pin "1"))
 (symbol
  (lib_id "power:+3.3V")
  (at 81.28 22.86 0)
  (unit 1)
  (exclude_from_sim no)
  (in_bom yes)
  (on_board yes)
  (dnp no)
  (fields_autoplaced yes)
  (property "Reference" "#PWR07" (at 81.28 26.67 0) (effects (font (size 1.27 1.27)) (hide yes)))
  (property "Value" "+3.3V" (at 81.28 17.78 0) (effects (font (size 1.27 1.27))))
  (property "Footprint" "" (at 81.28 22.86 0) (effects (font (size 1.27 1.27)) (hide yes)))
  (property "Datasheet" "" (at 81.28 22.86 0) (effects (font (size 1.27 1.27)) (hide yes)))
  (property "Description" "Power symbol creates a global label with name \"+3.3V\"" (at 81.28 22.86 0) (effects (font (size 1.27 1.27)) (hide yes)))
  (pin "1"))
 (symbol
  (lib_id "power:GND")
  (at 162.56 96.52 0)
  (unit 1)
  (exclude_from_sim no)
  (in_bom yes)
  (on_board yes)
  (dnp no)
  (fields_autoplaced yes)
  (property "Reference" "#PWR05" (at 162.56 102.87 0) (effects (font (size 1.27 1.27)) (hide yes)))
  (property "Value" "GND" (at 165.1 97.7899 0) (effects (font (size 1.27 1.27)) (justify left)))
  (property "Footprint" "" (at 162.56 96.52 0) (effects (font (size 1.27 1.27)) (hide yes)))
  (property "Datasheet" "" (at 162.56 96.52 0) (effects (font (size 1.27 1.27)) (hide yes)))
  (property "Description" "Power symbol creates a global label with name \"GND\" , ground" (at 162.56 96.52 0) (effects (font (size 1.27 1.27)) (hide yes)))
  (pin "1"))
 (symbol
  (lib_id "power:+3.3V")
  (at 90.17 22.86 0)
  (unit 1)
  (exclude_from_sim no)
  (in_bom yes)
  (on_board yes)
  (dnp no)
  (fields_autoplaced yes)
  (property "Reference" "#PWR08" (at 90.17 26.67 0) (effects (font (size 1.27 1.27)) (hide yes)))
  (property "Value" "+3.3V" (at 90.17 17.78 0) (effects (font (size 1.27 1.27))))
  (property "Footprint" "" (at 90.17 22.86 0) (effects (font (size 1.27 1.27)) (hide yes)))
  (property "Datasheet" "" (at 90.17 22.86 0) (effects (font (size 1.27 1.27)) (hide yes)))
  (property "Description" "Power symbol creates a global label with name \"+3.3V\"" (at 90.17 22.86 0) (effects (font (size 1.27 1.27)) (hide yes)))
  (pin "1"))
 (symbol
  (lib_id "Interface_Expansion:MCP23017_SP")
  (at 123.19 55.88 0)
  (unit 1)
  (exclude_from_sim no)
  (in_bom yes)
  (on_board yes)
  (dnp no)
  (fields_autoplaced yes)
  (property "Reference" "U1" (at 125.3333 27.94 0) (effects (font (size 1.27 1.27)) (justify left)))
  (property "Value" "MCP23017_SP" (at 125.3333 30.48 0) (effects (font (size 1.27 1.27)) (justify left)))
  (property "Footprint" "Package_DIP:DIP-28_W7.62mm" (at 128.27 81.28 0) (effects (font (size 1.27 1.27)) (justify left) (hide yes)))
  (property "Datasheet" "https://ww1.microchip.com/downloads/aemDocuments/documents/APID/ProductDocuments/DataSheets/MCP23017-Data-Sheet-DS20001952.pdf" (at 128.27 83.82 0) (effects (font (size 1.27 1.27)) (justify left) (hide yes)))
  (property "Description" "16-bit I/O expander, I2C, interrupts, w pull-ups, SPDIP-28" (at 123.19 55.88 0) (effects (font (size 1.27 1.27)) (hide yes)))
  (pin "24")
  (pin "23")
  (pin "6")
  (pin "25")
  (pin "5")
  (pin "13")
  (pin "27")
  (pin "8")
  (pin "15")
  (pin "16")
  (pin "22")
  (pin "28")
  (pin "9")
  (pin "20")
  (pin "14")
  (pin "17")
  (pin "4")
  (pin "11")
  (pin "26")
  (pin "18")
  (pin "3")
  (pin "10")
  (pin "1")
  (pin "12")
  (pin "2")
  (pin "7")
  (pin "21")
  (pin "19"))
 (symbol
  (lib_id "esp-links:Conn_01x19")
  (at 68.58 55.88 0)
  (unit 1)
  (exclude_from_sim no)
  (in_bom yes)
  (on_board yes)
  (dnp no)
  (fields_autoplaced yes)
  (property "Reference" "J1" (at 68.58 26.67 0) (effects (font (size 1.27 1.27))))
  (property "Value" "ESP-32 (rechts)" (at 68.58 29.21 0) (effects (font (size 1.27 1.27))))
  (property "Footprint" "Connector_PinSocket_2.54mm:PinSocket_1x19_P2.54mm_Vertical" (at 68.58 55.88 0) (effects (font (size 1.27 1.27)) (hide yes)))
  (property "Datasheet" "~" (at 68.58 55.88 0) (effects (font (size 1.27 1.27)) (hide yes)))
  (property "Description" "Generic connector, single row, 01x19, script generated (kicad-library-utils/schlib/autogen/connector/)" (at 68.58 55.88 0) (effects (font (size 1.27 1.27)) (hide yes)))
  (pin "15")
  (pin "7")
  (pin "16")
  (pin "14")
  (pin "18")
  (pin "10")
  (pin "13")
  (pin "17")
  (pin "8")
  (pin "9")
  (pin "6")
  (pin "5")
  (pin "4")
  (pin "3")
  (pin "12")
  (pin "19")
  (pin "11")
  (pin "2")
  (pin "1"))
 (symbol
  (lib_id "Device:R")
  (at 81.28 27.94 0)
  (unit 1)
  (exclude_from_sim no)
  (in_bom yes)
  (on_board yes)
  (dnp no)
  (fields_autoplaced yes)
  (property "Reference" "R1" (at 83.82 26.6699 0) (effects (font (size 1.27 1.27)) (justify left)))
  (property "Value" "220" (at 83.82 29.2099 0) (effects (font (size 1.27 1.27)) (justify left)))
  (property "Footprint" "Resistor_THT:R_Axial_DIN0309_L9.0mm_D3.2mm_P15.24mm_Horizontal" (at 79.502 27.94 90) (effects (font (size 1.27 1.27)) (hide yes)))
  (property "Datasheet" "~" (at 81.28 27.94 0) (effects (font (size 1.27 1.27)) (hide yes)))
  (property "Description" "Resistor" (at 81.28 27.94 0) (effects (font (size 1.27 1.27)) (hide yes)))
  (pin "2")
  (pin "1"))
 (symbol
  (lib_id "esp-rechts:Conn_01x19")
  (at 48.26 55.88 0)
  (unit 1)
  (exclude_from_sim no)
  (in_bom yes)
  (on_board yes)
  (dnp no)
  (property "Reference" "J2" (at 46.736 26.67 0) (effects (font (size 1.27 1.27)) (justify left)))
  (property "Value" "ESP-32 (links)" (at 41.91 28.956 0) (effects (font (size 1.27 1.27)) (justify left)))
  (property "Footprint" "Connector_PinSocket_2.54mm:PinSocket_1x19_P2.54mm_Vertical" (at 48.26 55.88 0) (effects (font (size 1.27 1.27)) (hide yes)))
  (property "Datasheet" "~" (at 48.26 55.88 0) (effects (font (size 1.27 1.27)) (hide yes)))
  (property "Description" "Generic connector, single row, 01x19, script generated (kicad-library-utils/schlib/autogen/connector/)" (at 48.26 55.88 0) (effects (font (size 1.27 1.27)) (hide yes)))
  (pin "19")
  (pin "10")
  (pin "8")
  (pin "6")
  (pin "17")
  (pin "16")
  (pin "3")
  (pin "2")
  (pin "5")
  (pin "4")
  (pin "7")
  (pin "9")
  (pin "18")
  (pin "14")
  (pin "1")
  (pin "12")
  (pin "13")
  (pin "11")
  (pin "15"))
 (symbol
  (lib_id "power:+3.3V")
  (at 123.19 22.86 0)
  (unit 1)
  (exclude_from_sim no)
  (in_bom yes)
  (on_board yes)
  (dnp no)
  (fields_autoplaced yes)
  (property "Reference" "#PWR06" (at 123.19 26.67 0) (effects (font (size 1.27 1.27)) (hide yes)))
  (property "Value" "+3.3V" (at 123.19 17.78 0) (effects (font (size 1.27 1.27))))
  (property "Footprint" "" (at 123.19 22.86 0) (effects (font (size 1.27 1.27)) (hide yes)))
  (property "Datasheet" "" (at 123.19 22.86 0) (effects (font (size 1.27 1.27)) (hide yes)))
  (property "Description" "Power symbol creates a global label with name \"+3.3V\"" (at 123.19 22.86 0) (effects (font (size 1.27 1.27)) (hide yes)))
  (pin "1"))
 (symbol
  (lib_id "power:+3.3V")
  (at 154.94 22.86 0)
  (unit 1)
  (exclude_from_sim no)
  (in_bom yes)
  (on_board yes)
  (dnp no)
  (fields_autoplaced yes)
  (property "Reference" "#PWR01" (at 154.94 26.67 0) (effects (font (size 1.27 1.27)) (hide yes)))
  (property "Value" "+3.3V" (at 154.94 17.78 0) (effects (font (size 1.27 1.27))))
  (property "Footprint" "" (at 154.94 22.86 0) (effects (font (size 1.27 1.27)) (hide yes)))
  (property "Datasheet" "" (at 154.94 22.86 0) (effects (font (size 1.27 1.27)) (hide yes)))
  (property "Description" "Power symbol creates a global label with name \"+3.3V\"" (at 154.94 22.86 0) (effects (font (size 1.27 1.27)) (hide yes)))
  (pin "1"))
 (symbol
  (lib_id "power:GND")
  (at 96.52 95.25 0)
  (unit 1)
  (exclude_from_sim no)
  (in_bom yes)
  (on_board yes)
  (dnp no)
  (fields_autoplaced yes)
  (property "Reference" "#PWR03" (at 96.52 101.6 0) (effects (font (size 1.27 1.27)) (hide yes)))
  (property "Value" "GND" (at 96.52 100.33 0) (effects (font (size 1.27 1.27))))
  (property "Footprint" "" (at 96.52 95.25 0) (effects (font (size 1.27 1.27)) (hide yes)))
  (property "Datasheet" "" (at 96.52 95.25 0) (effects (font (size 1.27 1.27)) (hide yes)))
  (property "Description" "Power symbol creates a global label with name \"GND\" , ground" (at 96.52 95.25 0) (effects (font (size 1.27 1.27)) (hide yes)))
  (pin "1"))
 (symbol
  (lib_id "power:+3.3V")
  (at 99.06 22.86 0)
  (unit 1)
  (exclude_from_sim no)
  (in_bom yes)
  (on_board yes)
  (dnp no)
  (fields_autoplaced yes)
  (property "Reference" "#PWR09" (at 99.06 26.67 0) (effects (font (size 1.27 1.27)) (hide yes)))
  (property "Value" "+3.3V" (at 99.06 17.78 0) (effects (font (size 1.27 1.27))))
  (property "Footprint" "" (at 99.06 22.86 0) (effects (font (size 1.27 1.27)) (hide yes)))
  (property "Datasheet" "" (at 99.06 22.86 0) (effects (font (size 1.27 1.27)) (hide yes)))
  (property "Description" "Power symbol creates a global label with name \"+3.3V\"" (at 99.06 22.86 0) (effects (font (size 1.27 1.27)) (hide yes)))
  (pin "1"))
 (symbol
  (lib_id "Device:R")
  (at 99.06 27.94 0)
  (unit 1)
  (exclude_from_sim no)
  (in_bom yes)
  (on_board yes)
  (dnp no)
  (fields_autoplaced yes)
  (property "Reference" "R3" (at 101.6 26.6699 0) (effects (font (size 1.27 1.27)) (justify left)))
  (property "Value" "220" (at 101.6 29.2099 0) (effects (font (size 1.27 1.27)) (justify left)))
  (property "Footprint" "Resistor_THT:R_Axial_DIN0309_L9.0mm_D3.2mm_P15.24mm_Horizontal" (at 97.282 27.94 90) (effects (font (size 1.27 1.27)) (hide yes)))
  (property "Datasheet" "~" (at 99.06 27.94 0) (effects (font (size 1.27 1.27)) (hide yes)))
  (property "Description" "Resistor" (at 99.06 27.94 0) (effects (font (size 1.27 1.27)) (hide yes)))
  (pin "2")
  (pin "1"))
 (symbol
  (lib_id "power:+3.3V")
  (at 35.56 22.86 0)
  (unit 1)
  (exclude_from_sim no)
  (in_bom yes)
  (on_board yes)
  (dnp no)
  (fields_autoplaced yes)
  (property "Reference" "#PWR02" (at 35.56 26.67 0) (effects (font (size 1.27 1.27)) (hide yes)))
  (property "Value" "+3.3V" (at 35.56 17.78 0) (effects (font (size 1.27 1.27))))
  (property "Footprint" "" (at 35.56 22.86 0) (effects (font (size 1.27 1.27)) (hide yes)))
  (property "Datasheet" "" (at 35.56 22.86 0) (effects (font (size 1.27 1.27)) (hide yes)))
  (property "Description" "Power symbol creates a global label with name \"+3.3V\"" (at 35.56 22.86 0) (effects (font (size 1.27 1.27)) (hide yes)))
  (pin "1"))
 (sheet_instances
  (path ""
   (page "1")))
 (embedded_fonts no))
